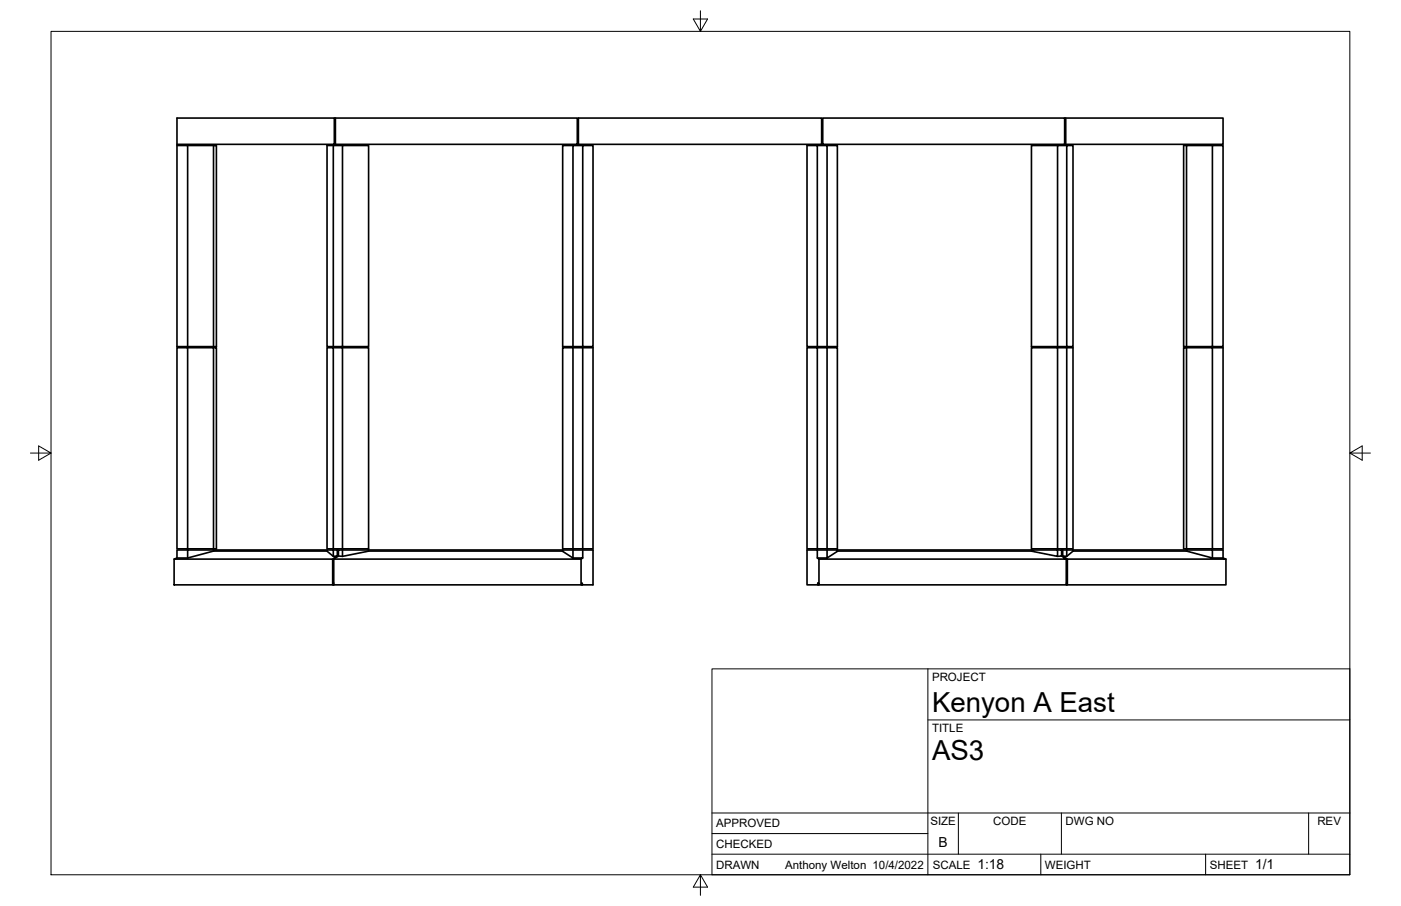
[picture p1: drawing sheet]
<svg xmlns="http://www.w3.org/2000/svg" width="432mm" height="279mm" viewBox="0 0 432 279" stroke-linecap="round" stroke-linejoin="round" font-family="sans-serif">
<!-- layer: Visible -->
<g fill="none" stroke="#000" stroke-width=".51">
<path d="M54.5 36.4h48.5v8.1h-48.5zM103 36.4h.4v8.1M103.4 36.4h74.5v8.1h-74.5M178.3 36.4h74.9v8.1h-74.9zM253.6 36.4h74.5v8.1h-74.5zM328.1 36.4h.4v8.1h-.4M328.5 36.4h48.5v8.1h-48.5M54.5 44.9h3.3v62h-3.3zM57.8 44.9h8M102.7 44.9h-1.9v62h12.8v-62h-8v62M103 44.5h.4M105.6 44.9h-2.9v62"/>
<path d="M176.6 44.9h-3.2v62h9.4v-62h-3.2v62M179.6 44.9h-3v62M251.9 44.9h3v62M254.9 44.9h3.2v62h-9.4v-62h3.2v62M325.9 44.9h-8v62h12.8v-62h-1.9v62M328.8 44.9h-2.9v62M365.7 44.9h-.9v62h12.2v-62h-3.3v62M373.7 44.9h-8v62M57.8 107.2h8v62M57.8 106.9h8.9v-62h-.9v62M65.8 107.2h.9v62h-12.2v-62h3.3v62M102.7 107.2h2.9v62"/>
<path d="M105.6 107.2h8v62h-12.8v-62h1.9v62M176.6 107.2h3v62M179.6 107.2h3.2v62h-9.4v-62h3.2v62M251.9 107.2h3v62M254.9 107.2h3.2v62h-9.4v-62h3.2v62M325.9 107.2h2.9v62M328.8 107.2h1.9v62h-12.8v-62h8v62M365.7 107.2h8v62M373.7 107.2h3.3v62h-12.2v-62h.9v62M53.7 172.4h48.8v8h-48.8zM57.8 169.6h-3.3v2.5M65.8 169.9l-8 2.2h-3.3l-.8 .3"/>
<path d="M65.8 169.6h-8v2.5M100.8 169.6h-35v.3h35M100.8 170l1.9 1.6 1.3-.1-1.5 .9M100.8 170v-.4h1.9v2M102.7 169.6h1.3v1.9M102.9 179.8l-.2 .6h-.2M104 169.6h.3M105.6 169.6v2M113.6 170l-8 1.6-1.3-.1M113.6 169.9h59.8M113.6 169.6v.4M173.4 169.6v.4l3.2 2.1h3l-.5 .3h-76.2"/>
<path d="M176.6 169.6v2.5M179.1 172.4v8h-76.2M179.6 169.6v2.5M251.9 172.1h3v-2.5h3.2v.4l-3.2 2.1M251.9 169.6h3M258.1 169.6h59.8M258.1 169.9h59.8M317.9 169.6h8v2l-8-1.6zM325.9 169.6h1.3v1.9l-1.3 .1M327.2 171.5l1.4 .9h-76.2M327.2 169.6h.3v1.9l1.5 .9v8h-.2l-.2-.6M327.5 169.6h3.2"/>
<path d="M328.6 172.4v8h-76.2M328.8 169.6v2M330.7 169.9h35l8 2.2h3.3l.8 .3h-48.8M330.7 170l-1.9 1.6-1.3-.1M330.7 169.6h35M330.7 169.6v.4M365.7 169.9v-.3h8v2.5M373.7 169.6h3.3v2.5M377.8 172.4v8h-48.8M102.7 180.4h.2M102.9 180.4v-8l1.4-.9v-1.9h78.5v10.8h-3.3v-.6h-.2v.6h-.2M179.3 180.4h.2"/>
<path d="M252 180.4h-3.3v-10.8h3.2v2.5l.5 .3v8h-.2v-.6h-.2v.6h.2M328.6 180.4h.2"/>
</g>
<!-- layer: Border -->
<path d="M15.7 9.7h400.3v260.1h-400.3zM215.9 3.3v6.4l-2.2-3.8h4.4l-2.2 3.8M9.4 139.7h6.3l-3.8-2.2v4.4l3.8-2.2M416 139.7l3.8 2.2v-4.4l-3.8 2.2h6.4M215.9 269.8l2.2 3.8h-4.4l2.2-3.8v6.3" fill="none" stroke="#000" stroke-width=".31"/>
<!-- layer: Titleblock -->
<path d="M219.4 206.3h196.6v63.5h-196.6zM286 206.3v63.5M286 222h130M219.4 257.1h66.6M219.4 250.7h196.6M295.4 250.7v12.7M327.1 250.7v12.7M403.3 250.7v12.7M219.4 263.4h196.6M320.8 263.4v6.4M371.6 263.4v6.4" fill="none" stroke="#000" stroke-width=".31"/>
<g font-size="8.5">
<text x="287.3" y="219.5">Kenyon A East</text>
<text x="287.3" y="234.5">AS3</text>
</g>
<g font-size="4.3">
<text x="289.3" y="261.2">B</text>
<text x="301.2" y="268.1">1:18</text>
<text x="386.8" y="268.1">1/1</text>
</g>
<g font-size="3.5">
<text x="287.3" y="210.1">PROJECT</text>
<text x="287.3" y="225.8">TITLE</text>
<text x="220.7" y="255.2">APPROVED</text>
<text x="286.7" y="254.5">SIZE</text>
<text x="306.1" y="254.5">CODE</text>
<text x="328.4" y="254.5">DWG NO</text>
<text x="406" y="254.5">REV</text>
<text x="220.7" y="261.5">CHECKED</text>
<text x="220.7" y="267.9">DRAWN</text>
<text x="242" y="267.9">Anthony Welton 10/4/2022</text>
<text x="287.5" y="267.9">SCALE</text>
<text x="322.1" y="267.9">WEIGHT</text>
<text x="372.9" y="267.9">SHEET</text>
</g>
</svg>
